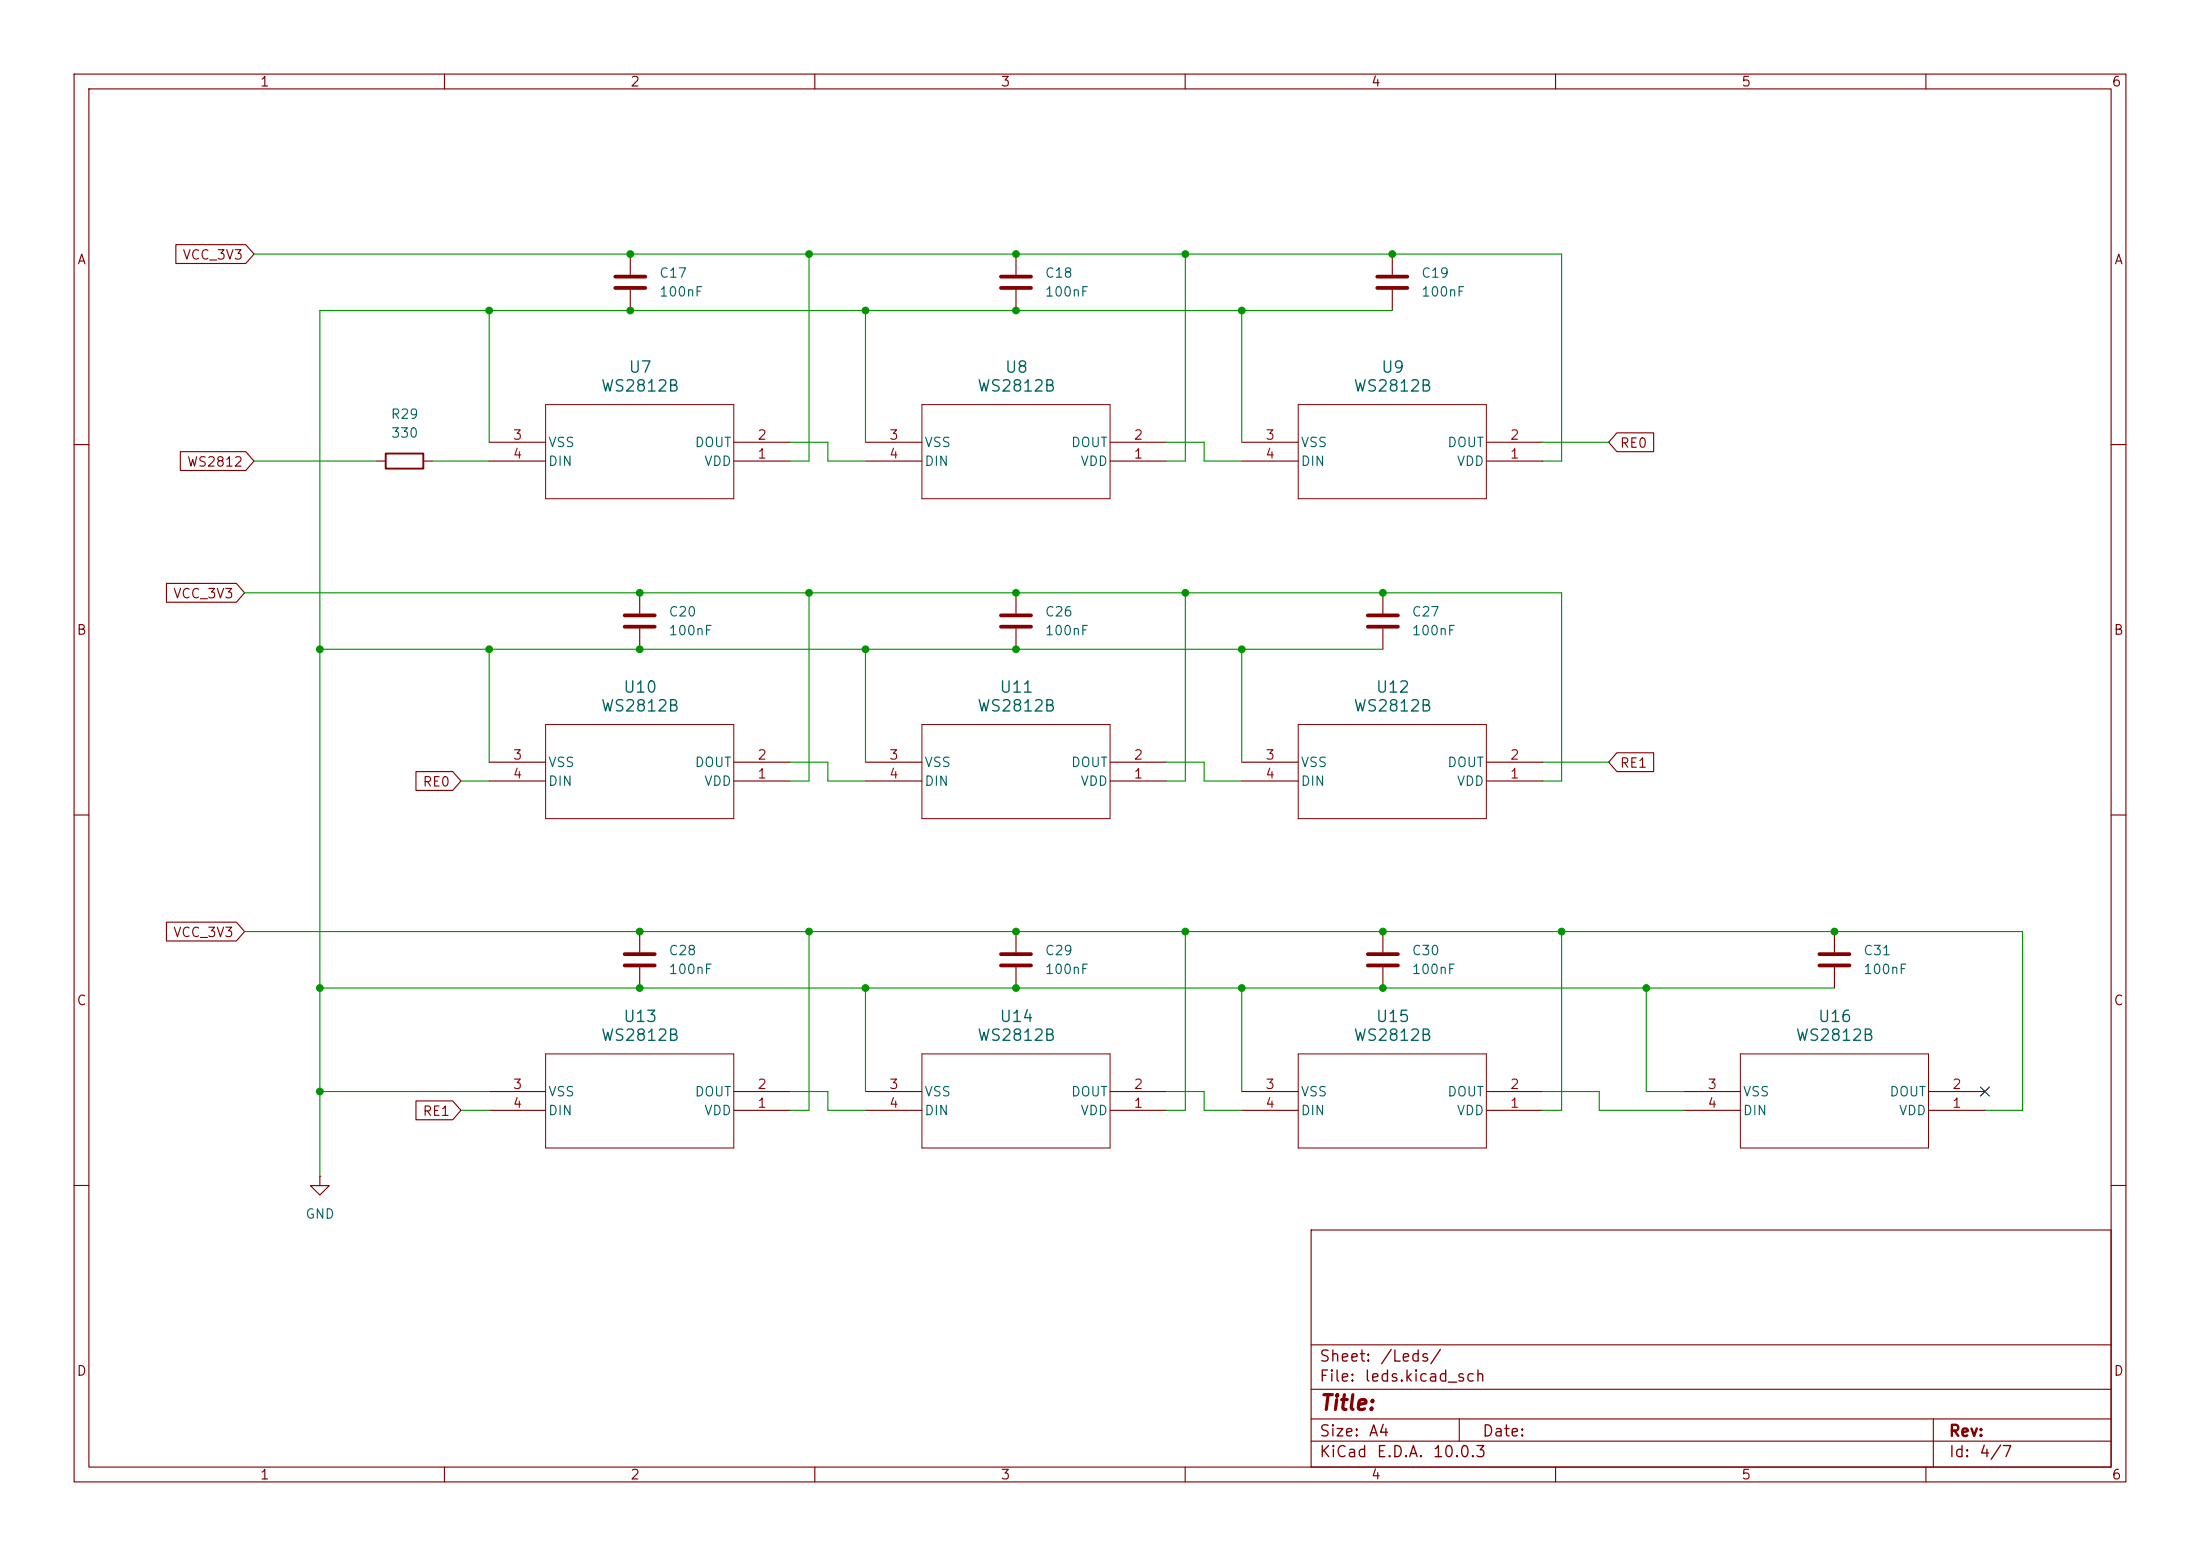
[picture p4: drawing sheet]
(kicad_sch
 (version 20260306)
 (generator "eeschema")
 (generator_version "10.0")
 (paper "A4")
 (lib_symbols
  (symbol "Device:C"
   (pin_numbers (hide yes))
   (pin_names
    (offset 0.254)) (exclude_from_sim no) (in_bom yes) (on_board yes)
   (in_pos_files yes)
   (duplicate_pin_numbers_are_jumpers no)
   (property "Reference" "C" (at 0.635 2.54 0) (show_name no) (do_not_autoplace no) (effects (font (size 1.27 1.27)) (justify left)))
   (property "Value" "C" (at 0.635 -2.54 0) (show_name no) (do_not_autoplace no) (effects (font (size 1.27 1.27)) (justify left)))
   (property "Footprint" "" (at 0.9652 -3.81 0) (show_name no) (do_not_autoplace no) (hide yes) (effects (font (size 1.27 1.27))))
   (property "Datasheet" "" (at 0 0 0) (show_name no) (do_not_autoplace no) (hide yes) (effects (font (size 1.27 1.27))))
   (property "Description" "Unpolarized capacitor" (at 0 0 0) (show_name no) (do_not_autoplace no) (hide yes) (effects (font (size 1.27 1.27))))
   (symbol "C_0_1"
    (polyline (pts (xy -2.032 0.762) (xy 2.032 0.762)) (stroke (width 0.508) (type default)) (fill (type none)))
    (polyline (pts (xy -2.032 -0.762) (xy 2.032 -0.762)) (stroke (width 0.508) (type default)) (fill (type none))))
   (symbol "C_1_1"
    (pin passive line (at 0 3.81 270) (length 2.794) (name "" (effects (font (size 1.27 1.27)))) (number "1" (effects (font (size 1.27 1.27)))))
    (pin passive line (at 0 -3.81 90) (length 2.794) (name "" (effects (font (size 1.27 1.27)))) (number "2" (effects (font (size 1.27 1.27))))))
   (embedded_fonts no))
  (symbol "Device:R"
   (pin_numbers (hide yes))
   (pin_names
    (offset 0)) (exclude_from_sim no) (in_bom yes) (on_board yes)
   (in_pos_files yes)
   (duplicate_pin_numbers_are_jumpers no)
   (property "Reference" "R" (at 2.032 0 90) (show_name no) (do_not_autoplace no) (effects (font (size 1.27 1.27))))
   (property "Value" "R" (at 0 0 90) (show_name no) (do_not_autoplace no) (effects (font (size 1.27 1.27))))
   (property "Footprint" "" (at -1.778 0 90) (show_name no) (do_not_autoplace no) (hide yes) (effects (font (size 1.27 1.27))))
   (property "Datasheet" "" (at 0 0 0) (show_name no) (do_not_autoplace no) (hide yes) (effects (font (size 1.27 1.27))))
   (property "Description" "Resistor" (at 0 0 0) (show_name no) (do_not_autoplace no) (hide yes) (effects (font (size 1.27 1.27))))
   (symbol "R_0_1"
    (rectangle (start -1.016 -2.54) (end 1.016 2.54) (stroke (width 0.254) (type default)) (fill (type none))))
   (symbol "R_1_1"
    (pin passive line (at 0 3.81 270) (length 1.27) (name "" (effects (font (size 1.27 1.27)))) (number "1" (effects (font (size 1.27 1.27)))))
    (pin passive line (at 0 -3.81 90) (length 1.27) (name "" (effects (font (size 1.27 1.27)))) (number "2" (effects (font (size 1.27 1.27))))))
   (embedded_fonts no))
  (symbol "WS2812_4Pin:WS2812B"
   (pin_names
    (offset 0.254)) (exclude_from_sim no) (in_bom yes) (on_board yes)
   (in_pos_files yes)
   (duplicate_pin_numbers_are_jumpers no)
   (property "Reference" "U" (at 20.32 10.16 0) (show_name no) (do_not_autoplace no) (effects (font (size 1.524 1.524))))
   (property "Value" "WS2812B" (at 20.32 7.62 0) (show_name no) (do_not_autoplace no) (effects (font (size 1.524 1.524))))
   (property "Footprint" "WS2812B_WDS" (at 0 0 0) (show_name no) (do_not_autoplace no) (hide yes) (effects (font (size 1.27 1.27)
    (italic yes))))
   (property "Datasheet" "WS2812B" (at 0 0 0) (show_name no) (do_not_autoplace no) (hide yes) (effects (font (size 1.27 1.27)
    (italic yes))))
   (property "Description" "" (at 0 0 0) (show_name no) (do_not_autoplace no) (hide yes) (effects (font (size 1.27 1.27))))
   (property "ki_locked" "" (at 0 0 0) (show_name no) (do_not_autoplace no) (effects (font (size 1.27 1.27))))
   (symbol "WS2812B_0_1"
    (polyline (pts (xy 7.62 5.08) (xy 7.62 -7.62)) (stroke (width 0.127) (type default)) (fill (type none)))
    (polyline (pts (xy 7.62 -7.62) (xy 33.02 -7.62)) (stroke (width 0.127) (type default)) (fill (type none)))
    (polyline (pts (xy 33.02 5.08) (xy 7.62 5.08)) (stroke (width 0.127) (type default)) (fill (type none)))
    (polyline (pts (xy 33.02 -7.62) (xy 33.02 5.08)) (stroke (width 0.127) (type default)) (fill (type none)))
    (pin power_in line (at 0 0 0) (length 7.62) (name "VDD" (effects (font (size 1.27 1.27)))) (number "1" (effects (font (size 1.27 1.27)))))
    (pin output line (at 0 -2.54 0) (length 7.62) (name "DOUT" (effects (font (size 1.27 1.27)))) (number "2" (effects (font (size 1.27 1.27)))))
    (pin power_out line (at 40.64 -2.54 180) (length 7.62) (name "VSS" (effects (font (size 1.27 1.27)))) (number "3" (effects (font (size 1.27 1.27)))))
    (pin input line (at 40.64 0 180) (length 7.62) (name "DIN" (effects (font (size 1.27 1.27)))) (number "4" (effects (font (size 1.27 1.27))))))
   (embedded_fonts no))
  (symbol "power:GND"
   (power global)
   (pin_numbers (hide yes))
   (pin_names
    (offset 0) (hide yes)) (exclude_from_sim no) (in_bom yes) (on_board yes)
   (in_pos_files yes)
   (duplicate_pin_numbers_are_jumpers no)
   (property "Reference" "#PWR" (at 0 -6.35 0) (show_name no) (do_not_autoplace no) (hide yes) (effects (font (size 1.27 1.27))))
   (property "Value" "GND" (at 0 -3.81 0) (show_name no) (do_not_autoplace no) (effects (font (size 1.27 1.27))))
   (property "Footprint" "" (at 0 0 0) (show_name no) (do_not_autoplace no) (hide yes) (effects (font (size 1.27 1.27))))
   (property "Datasheet" "" (at 0 0 0) (show_name no) (do_not_autoplace no) (hide yes) (effects (font (size 1.27 1.27))))
   (property "Description" "Power symbol creates a global label with name \"GND\" , ground" (at 0 0 0) (show_name no) (do_not_autoplace no) (hide yes) (effects (font (size 1.27 1.27))))
   (symbol "GND_0_1"
    (polyline (pts (xy 0 0) (xy 0 -1.27) (xy 1.27 -1.27) (xy 0 -2.54) (xy -1.27 -1.27) (xy 0 -1.27)) (stroke (width 0) (type default)) (fill (type none))))
   (symbol "GND_1_1"
    (pin power_in line (at 0 0 270) (length 0) (name "" (effects (font (size 1.27 1.27)))) (number "1" (effects (font (size 1.27 1.27))))))
   (embedded_fonts no)))
 (junction
  (at 66.04 41.91)
  (diameter 0)
  (color 0 0 0 0))
 (junction
  (at 167.64 133.35)
  (diameter 0)
  (color 0 0 0 0))
 (junction
  (at 86.36 87.63)
  (diameter 0)
  (color 0 0 0 0))
 (junction
  (at 66.04 87.63)
  (diameter 0)
  (color 0 0 0 0))
 (junction
  (at 86.36 80.01)
  (diameter 0)
  (color 0 0 0 0))
 (junction
  (at 187.96 34.29)
  (diameter 0)
  (color 0 0 0 0))
 (junction
  (at 160.02 80.01)
  (diameter 0)
  (color 0 0 0 0))
 (junction
  (at 137.16 41.91)
  (diameter 0)
  (color 0 0 0 0))
 (junction
  (at 167.64 87.63)
  (diameter 0)
  (color 0 0 0 0))
 (junction
  (at 137.16 34.29)
  (diameter 0)
  (color 0 0 0 0))
 (junction
  (at 247.65 125.73)
  (diameter 0)
  (color 0 0 0 0))
 (junction
  (at 210.82 125.73)
  (diameter 0)
  (color 0 0 0 0))
 (junction
  (at 186.69 133.35)
  (diameter 0)
  (color 0 0 0 0))
 (junction
  (at 137.16 87.63)
  (diameter 0)
  (color 0 0 0 0))
 (junction
  (at 43.18 87.63)
  (diameter 0)
  (color 0 0 0 0))
 (junction
  (at 137.16 125.73)
  (diameter 0)
  (color 0 0 0 0))
 (junction
  (at 43.18 147.32)
  (diameter 0)
  (color 0 0 0 0))
 (junction
  (at 86.36 125.73)
  (diameter 0)
  (color 0 0 0 0))
 (junction
  (at 160.02 125.73)
  (diameter 0)
  (color 0 0 0 0))
 (junction
  (at 222.25 133.35)
  (diameter 0)
  (color 0 0 0 0))
 (junction
  (at 116.84 41.91)
  (diameter 0)
  (color 0 0 0 0))
 (junction
  (at 85.09 34.29)
  (diameter 0)
  (color 0 0 0 0))
 (junction
  (at 137.16 133.35)
  (diameter 0)
  (color 0 0 0 0))
 (junction
  (at 186.69 80.01)
  (diameter 0)
  (color 0 0 0 0))
 (junction
  (at 186.69 125.73)
  (diameter 0)
  (color 0 0 0 0))
 (junction
  (at 160.02 34.29)
  (diameter 0)
  (color 0 0 0 0))
 (junction
  (at 116.84 87.63)
  (diameter 0)
  (color 0 0 0 0))
 (junction
  (at 85.09 41.91)
  (diameter 0)
  (color 0 0 0 0))
 (junction
  (at 109.22 80.01)
  (diameter 0)
  (color 0 0 0 0))
 (junction
  (at 109.22 34.29)
  (diameter 0)
  (color 0 0 0 0))
 (junction
  (at 109.22 125.73)
  (diameter 0)
  (color 0 0 0 0))
 (junction
  (at 86.36 133.35)
  (diameter 0)
  (color 0 0 0 0))
 (junction
  (at 116.84 133.35)
  (diameter 0)
  (color 0 0 0 0))
 (junction
  (at 167.64 41.91)
  (diameter 0)
  (color 0 0 0 0))
 (junction
  (at 43.18 133.35)
  (diameter 0)
  (color 0 0 0 0))
 (junction
  (at 137.16 80.01)
  (diameter 0)
  (color 0 0 0 0))
 (no_connect
  (at 267.97 147.32))
 (wire
  (pts (xy 58.42 62.23) (xy 66.04 62.23))
  (stroke (width 0) (type default)))
 (wire
  (pts (xy 187.96 34.29) (xy 210.82 34.29))
  (stroke (width 0) (type default)))
 (wire
  (pts (xy 86.36 87.63) (xy 116.84 87.63))
  (stroke (width 0) (type default)))
 (wire
  (pts (xy 167.64 87.63) (xy 167.64 102.87))
  (stroke (width 0) (type default)))
 (wire
  (pts (xy 43.18 147.32) (xy 66.04 147.32))
  (stroke (width 0) (type default)))
 (wire
  (pts (xy 160.02 149.86) (xy 157.48 149.86))
  (stroke (width 0) (type default)))
 (wire
  (pts (xy 43.18 133.35) (xy 86.36 133.35))
  (stroke (width 0) (type default)))
 (wire
  (pts (xy 111.76 149.86) (xy 116.84 149.86))
  (stroke (width 0) (type default)))
 (wire
  (pts (xy 215.9 149.86) (xy 227.33 149.86))
  (stroke (width 0) (type default)))
 (wire
  (pts (xy 162.56 62.23) (xy 167.64 62.23))
  (stroke (width 0) (type default)))
 (wire
  (pts (xy 33.02 125.73) (xy 86.36 125.73))
  (stroke (width 0) (type default)))
 (wire
  (pts (xy 34.29 34.29) (xy 85.09 34.29))
  (stroke (width 0) (type default)))
 (wire
  (pts (xy 116.84 87.63) (xy 116.84 102.87))
  (stroke (width 0) (type default)))
 (wire
  (pts (xy 210.82 34.29) (xy 210.82 62.23))
  (stroke (width 0) (type default)))
 (wire
  (pts (xy 116.84 133.35) (xy 137.16 133.35))
  (stroke (width 0) (type default)))
 (wire
  (pts (xy 43.18 87.63) (xy 66.04 87.63))
  (stroke (width 0) (type default)))
 (wire
  (pts (xy 66.04 87.63) (xy 86.36 87.63))
  (stroke (width 0) (type default)))
 (wire
  (pts (xy 43.18 41.91) (xy 66.04 41.91))
  (stroke (width 0) (type default)))
 (wire
  (pts (xy 210.82 125.73) (xy 247.65 125.73))
  (stroke (width 0) (type default)))
 (wire
  (pts (xy 267.97 149.86) (xy 273.05 149.86))
  (stroke (width 0) (type default)))
 (wire
  (pts (xy 111.76 59.69) (xy 111.76 62.23))
  (stroke (width 0) (type default)))
 (wire
  (pts (xy 62.23 105.41) (xy 66.04 105.41))
  (stroke (width 0) (type default)))
 (wire
  (pts (xy 111.76 105.41) (xy 116.84 105.41))
  (stroke (width 0) (type default)))
 (wire
  (pts (xy 62.23 149.86) (xy 66.04 149.86))
  (stroke (width 0) (type default)))
 (wire
  (pts (xy 137.16 87.63) (xy 167.64 87.63))
  (stroke (width 0) (type default)))
 (wire
  (pts (xy 162.56 105.41) (xy 167.64 105.41))
  (stroke (width 0) (type default)))
 (wire
  (pts (xy 137.16 41.91) (xy 167.64 41.91))
  (stroke (width 0) (type default)))
 (wire
  (pts (xy 86.36 125.73) (xy 109.22 125.73))
  (stroke (width 0) (type default)))
 (wire
  (pts (xy 162.56 149.86) (xy 167.64 149.86))
  (stroke (width 0) (type default)))
 (wire
  (pts (xy 210.82 125.73) (xy 210.82 149.86))
  (stroke (width 0) (type default)))
 (wire
  (pts (xy 43.18 158.75) (xy 43.18 147.32))
  (stroke (width 0) (type default)))
 (wire
  (pts (xy 111.76 147.32) (xy 111.76 149.86))
  (stroke (width 0) (type default)))
 (wire
  (pts (xy 33.02 80.01) (xy 86.36 80.01))
  (stroke (width 0) (type default)))
 (wire
  (pts (xy 111.76 62.23) (xy 116.84 62.23))
  (stroke (width 0) (type default)))
 (wire
  (pts (xy 208.28 102.87) (xy 217.17 102.87))
  (stroke (width 0) (type default)))
 (wire
  (pts (xy 208.28 147.32) (xy 215.9 147.32))
  (stroke (width 0) (type default)))
 (wire
  (pts (xy 109.22 149.86) (xy 109.22 125.73))
  (stroke (width 0) (type default)))
 (wire
  (pts (xy 43.18 87.63) (xy 43.18 133.35))
  (stroke (width 0) (type default)))
 (wire
  (pts (xy 167.64 41.91) (xy 187.96 41.91))
  (stroke (width 0) (type default)))
 (wire
  (pts (xy 160.02 105.41) (xy 157.48 105.41))
  (stroke (width 0) (type default)))
 (wire
  (pts (xy 162.56 59.69) (xy 162.56 62.23))
  (stroke (width 0) (type default)))
 (wire
  (pts (xy 160.02 34.29) (xy 187.96 34.29))
  (stroke (width 0) (type default)))
 (wire
  (pts (xy 137.16 80.01) (xy 160.02 80.01))
  (stroke (width 0) (type default)))
 (wire
  (pts (xy 208.28 149.86) (xy 210.82 149.86))
  (stroke (width 0) (type default)))
 (wire
  (pts (xy 106.68 102.87) (xy 111.76 102.87))
  (stroke (width 0) (type default)))
 (wire
  (pts (xy 157.48 147.32) (xy 162.56 147.32))
  (stroke (width 0) (type default)))
 (wire
  (pts (xy 222.25 133.35) (xy 247.65 133.35))
  (stroke (width 0) (type default)))
 (wire
  (pts (xy 66.04 41.91) (xy 85.09 41.91))
  (stroke (width 0) (type default)))
 (wire
  (pts (xy 208.28 62.23) (xy 210.82 62.23))
  (stroke (width 0) (type default)))
 (wire
  (pts (xy 109.22 80.01) (xy 109.22 105.41))
  (stroke (width 0) (type default)))
 (wire
  (pts (xy 109.22 34.29) (xy 137.16 34.29))
  (stroke (width 0) (type default)))
 (wire
  (pts (xy 43.18 147.32) (xy 43.18 133.35))
  (stroke (width 0) (type default)))
 (wire
  (pts (xy 160.02 149.86) (xy 160.02 125.73))
  (stroke (width 0) (type default)))
 (wire
  (pts (xy 210.82 80.01) (xy 186.69 80.01))
  (stroke (width 0) (type default)))
 (wire
  (pts (xy 208.28 105.41) (xy 210.82 105.41))
  (stroke (width 0) (type default)))
 (wire
  (pts (xy 222.25 133.35) (xy 186.69 133.35))
  (stroke (width 0) (type default)))
 (wire
  (pts (xy 109.22 80.01) (xy 137.16 80.01))
  (stroke (width 0) (type default)))
 (wire
  (pts (xy 160.02 125.73) (xy 186.69 125.73))
  (stroke (width 0) (type default)))
 (wire
  (pts (xy 208.28 59.69) (xy 217.17 59.69))
  (stroke (width 0) (type default)))
 (wire
  (pts (xy 34.29 62.23) (xy 50.8 62.23))
  (stroke (width 0) (type default)))
 (wire
  (pts (xy 157.48 62.23) (xy 160.02 62.23))
  (stroke (width 0) (type default)))
 (wire
  (pts (xy 227.33 147.32) (xy 222.25 147.32))
  (stroke (width 0) (type default)))
 (wire
  (pts (xy 210.82 105.41) (xy 210.82 80.01))
  (stroke (width 0) (type default)))
 (wire
  (pts (xy 109.22 34.29) (xy 109.22 62.23))
  (stroke (width 0) (type default)))
 (wire
  (pts (xy 106.68 149.86) (xy 109.22 149.86))
  (stroke (width 0) (type default)))
 (wire
  (pts (xy 137.16 133.35) (xy 167.64 133.35))
  (stroke (width 0) (type default)))
 (wire
  (pts (xy 137.16 34.29) (xy 160.02 34.29))
  (stroke (width 0) (type default)))
 (wire
  (pts (xy 116.84 133.35) (xy 116.84 147.32))
  (stroke (width 0) (type default)))
 (wire
  (pts (xy 43.18 87.63) (xy 43.18 41.91))
  (stroke (width 0) (type default)))
 (wire
  (pts (xy 160.02 80.01) (xy 186.69 80.01))
  (stroke (width 0) (type default)))
 (wire
  (pts (xy 86.36 133.35) (xy 116.84 133.35))
  (stroke (width 0) (type default)))
 (wire
  (pts (xy 222.25 147.32) (xy 222.25 133.35))
  (stroke (width 0) (type default)))
 (wire
  (pts (xy 157.48 102.87) (xy 162.56 102.87))
  (stroke (width 0) (type default)))
 (wire
  (pts (xy 116.84 87.63) (xy 137.16 87.63))
  (stroke (width 0) (type default)))
 (wire
  (pts (xy 167.64 133.35) (xy 167.64 147.32))
  (stroke (width 0) (type default)))
 (wire
  (pts (xy 162.56 147.32) (xy 162.56 149.86))
  (stroke (width 0) (type default)))
 (wire
  (pts (xy 109.22 105.41) (xy 106.68 105.41))
  (stroke (width 0) (type default)))
 (wire
  (pts (xy 85.09 41.91) (xy 116.84 41.91))
  (stroke (width 0) (type default)))
 (wire
  (pts (xy 137.16 125.73) (xy 160.02 125.73))
  (stroke (width 0) (type default)))
 (wire
  (pts (xy 109.22 125.73) (xy 137.16 125.73))
  (stroke (width 0) (type default)))
 (wire
  (pts (xy 167.64 133.35) (xy 186.69 133.35))
  (stroke (width 0) (type default)))
 (wire
  (pts (xy 210.82 125.73) (xy 186.69 125.73))
  (stroke (width 0) (type default)))
 (wire
  (pts (xy 111.76 102.87) (xy 111.76 105.41))
  (stroke (width 0) (type default)))
 (wire
  (pts (xy 167.64 87.63) (xy 186.69 87.63))
  (stroke (width 0) (type default)))
 (wire
  (pts (xy 109.22 62.23) (xy 106.68 62.23))
  (stroke (width 0) (type default)))
 (wire
  (pts (xy 157.48 59.69) (xy 162.56 59.69))
  (stroke (width 0) (type default)))
 (wire
  (pts (xy 106.68 59.69) (xy 111.76 59.69))
  (stroke (width 0) (type default)))
 (wire
  (pts (xy 215.9 147.32) (xy 215.9 149.86))
  (stroke (width 0) (type default)))
 (wire
  (pts (xy 273.05 149.86) (xy 273.05 125.73))
  (stroke (width 0) (type default)))
 (wire
  (pts (xy 160.02 34.29) (xy 160.02 62.23))
  (stroke (width 0) (type default)))
 (wire
  (pts (xy 85.09 34.29) (xy 109.22 34.29))
  (stroke (width 0) (type default)))
 (wire
  (pts (xy 106.68 147.32) (xy 111.76 147.32))
  (stroke (width 0) (type default)))
 (wire
  (pts (xy 162.56 102.87) (xy 162.56 105.41))
  (stroke (width 0) (type default)))
 (wire
  (pts (xy 116.84 41.91) (xy 137.16 41.91))
  (stroke (width 0) (type default)))
 (wire
  (pts (xy 66.04 87.63) (xy 66.04 102.87))
  (stroke (width 0) (type default)))
 (wire
  (pts (xy 247.65 125.73) (xy 273.05 125.73))
  (stroke (width 0) (type default)))
 (wire
  (pts (xy 160.02 80.01) (xy 160.02 105.41))
  (stroke (width 0) (type default)))
 (wire
  (pts (xy 167.64 41.91) (xy 167.64 59.69))
  (stroke (width 0) (type default)))
 (wire
  (pts (xy 116.84 41.91) (xy 116.84 59.69))
  (stroke (width 0) (type default)))
 (wire
  (pts (xy 86.36 80.01) (xy 109.22 80.01))
  (stroke (width 0) (type default)))
 (wire
  (pts (xy 66.04 41.91) (xy 66.04 59.69))
  (stroke (width 0) (type default)))
 (global_label "VCC_3V3"
  (shape input)
  (at 33.02 125.73 180)
  (fields_autoplaced yes)
  (effects (font (size 1.27 1.27)) (justify right))
  (property "Intersheetrefs" "${INTERSHEET_REFS}" (at 21.931 125.73 0) (hide yes) (show_name no) (do_not_autoplace no) (effects (font (size 1.27 1.27)) (justify right))))
 (global_label "VCC_3V3"
  (shape input)
  (at 34.29 34.29 180)
  (fields_autoplaced yes)
  (effects (font (size 1.27 1.27)) (justify right))
  (property "Intersheetrefs" "${INTERSHEET_REFS}" (at 23.201 34.29 0) (hide yes) (show_name no) (do_not_autoplace no) (effects (font (size 1.27 1.27)) (justify right))))
 (global_label "RE1"
  (shape input)
  (at 62.23 149.86 180)
  (fields_autoplaced yes)
  (effects (font (size 1.27 1.27)) (justify right))
  (property "Intersheetrefs" "${INTERSHEET_REFS}" (at 55.6163 149.86 0) (hide yes) (show_name no) (do_not_autoplace no) (effects (font (size 1.27 1.27)) (justify right))))
 (global_label "VCC_3V3"
  (shape input)
  (at 33.02 80.01 180)
  (fields_autoplaced yes)
  (effects (font (size 1.27 1.27)) (justify right))
  (property "Intersheetrefs" "${INTERSHEET_REFS}" (at 21.931 80.01 0) (hide yes) (show_name no) (do_not_autoplace no) (effects (font (size 1.27 1.27)) (justify right))))
 (global_label "RE0"
  (shape input)
  (at 217.17 59.69 0)
  (fields_autoplaced yes)
  (effects (font (size 1.27 1.27)) (justify left))
  (property "Intersheetrefs" "${INTERSHEET_REFS}" (at 223.7837 59.69 0) (hide yes) (show_name no) (do_not_autoplace no) (effects (font (size 1.27 1.27)) (justify left))))
 (global_label "RE1"
  (shape input)
  (at 217.17 102.87 0)
  (fields_autoplaced yes)
  (effects (font (size 1.27 1.27)) (justify left))
  (property "Intersheetrefs" "${INTERSHEET_REFS}" (at 223.7837 102.87 0) (hide yes) (show_name no) (do_not_autoplace no) (effects (font (size 1.27 1.27)) (justify left))))
 (global_label "RE0"
  (shape input)
  (at 62.23 105.41 180)
  (fields_autoplaced yes)
  (effects (font (size 1.27 1.27)) (justify right))
  (property "Intersheetrefs" "${INTERSHEET_REFS}" (at 55.6163 105.41 0) (hide yes) (show_name no) (do_not_autoplace no) (effects (font (size 1.27 1.27)) (justify right))))
 (global_label "WS2812"
  (shape input)
  (at 34.29 62.23 180)
  (fields_autoplaced yes)
  (effects (font (size 1.27 1.27)) (justify right))
  (property "Intersheetrefs" "${INTERSHEET_REFS}" (at 23.8059 62.23 0) (hide yes) (show_name no) (do_not_autoplace no) (effects (font (size 1.27 1.27)) (justify right))))
 (symbol
  (lib_id "Device:C")
  (at 137.16 83.82 0)
  (unit 1)
  (body_style 1)
  (exclude_from_sim no)
  (in_bom yes)
  (on_board yes)
  (in_pos_files yes)
  (dnp no)
  (fields_autoplaced yes)
  (property "Reference" "C26" (at 140.97 82.5499 0) (show_name no) (do_not_autoplace no) (effects (font (size 1.27 1.27)) (justify left)))
  (property "Value" "100nF" (at 140.97 85.0899 0) (show_name no) (do_not_autoplace no) (effects (font (size 1.27 1.27)) (justify left)))
  (property "Footprint" "Capacitor_SMD:C_0603_1608Metric" (at 138.1252 87.63 0) (hide yes) (show_name no) (do_not_autoplace no) (effects (font (size 1.27 1.27))))
  (property "Datasheet" "" (at 137.16 83.82 0) (hide yes) (show_name no) (do_not_autoplace no) (effects (font (size 1.27 1.27))))
  (property "Description" "Unpolarized capacitor" (at 137.16 83.82 0) (hide yes) (show_name no) (do_not_autoplace no) (effects (font (size 1.27 1.27))))
  (pin "2")
  (pin "1"))
 (symbol
  (lib_id "Device:C")
  (at 137.16 129.54 0)
  (unit 1)
  (body_style 1)
  (exclude_from_sim no)
  (in_bom yes)
  (on_board yes)
  (in_pos_files yes)
  (dnp no)
  (fields_autoplaced yes)
  (property "Reference" "C29" (at 140.97 128.2699 0) (show_name no) (do_not_autoplace no) (effects (font (size 1.27 1.27)) (justify left)))
  (property "Value" "100nF" (at 140.97 130.8099 0) (show_name no) (do_not_autoplace no) (effects (font (size 1.27 1.27)) (justify left)))
  (property "Footprint" "Capacitor_SMD:C_0603_1608Metric" (at 138.1252 133.35 0) (hide yes) (show_name no) (do_not_autoplace no) (effects (font (size 1.27 1.27))))
  (property "Datasheet" "" (at 137.16 129.54 0) (hide yes) (show_name no) (do_not_autoplace no) (effects (font (size 1.27 1.27))))
  (property "Description" "Unpolarized capacitor" (at 137.16 129.54 0) (hide yes) (show_name no) (do_not_autoplace no) (effects (font (size 1.27 1.27))))
  (pin "2")
  (pin "1"))
 (symbol
  (lib_id "power:GND")
  (at 43.18 158.75 0)
  (unit 1)
  (body_style 1)
  (exclude_from_sim no)
  (in_bom yes)
  (on_board yes)
  (in_pos_files yes)
  (dnp no)
  (fields_autoplaced yes)
  (property "Reference" "#PWR05" (at 43.18 165.1 0) (hide yes) (show_name no) (do_not_autoplace no) (effects (font (size 1.27 1.27))))
  (property "Value" "GND" (at 43.18 163.83 0) (show_name no) (do_not_autoplace no) (effects (font (size 1.27 1.27))))
  (property "Footprint" "" (at 43.18 158.75 0) (hide yes) (show_name no) (do_not_autoplace no) (effects (font (size 1.27 1.27))))
  (property "Datasheet" "" (at 43.18 158.75 0) (hide yes) (show_name no) (do_not_autoplace no) (effects (font (size 1.27 1.27))))
  (property "Description" "Power symbol creates a global label with name \"GND\" , ground" (at 43.18 158.75 0) (hide yes) (show_name no) (do_not_autoplace no) (effects (font (size 1.27 1.27))))
  (pin "1"))
 (symbol
  (lib_id "Device:C")
  (at 186.69 129.54 0)
  (unit 1)
  (body_style 1)
  (exclude_from_sim no)
  (in_bom yes)
  (on_board yes)
  (in_pos_files yes)
  (dnp no)
  (fields_autoplaced yes)
  (property "Reference" "C30" (at 190.5 128.2699 0) (show_name no) (do_not_autoplace no) (effects (font (size 1.27 1.27)) (justify left)))
  (property "Value" "100nF" (at 190.5 130.8099 0) (show_name no) (do_not_autoplace no) (effects (font (size 1.27 1.27)) (justify left)))
  (property "Footprint" "Capacitor_SMD:C_0603_1608Metric" (at 187.6552 133.35 0) (hide yes) (show_name no) (do_not_autoplace no) (effects (font (size 1.27 1.27))))
  (property "Datasheet" "" (at 186.69 129.54 0) (hide yes) (show_name no) (do_not_autoplace no) (effects (font (size 1.27 1.27))))
  (property "Description" "Unpolarized capacitor" (at 186.69 129.54 0) (hide yes) (show_name no) (do_not_autoplace no) (effects (font (size 1.27 1.27))))
  (pin "2")
  (pin "1"))
 (symbol
  (lib_id "Device:C")
  (at 86.36 83.82 0)
  (unit 1)
  (body_style 1)
  (exclude_from_sim no)
  (in_bom yes)
  (on_board yes)
  (in_pos_files yes)
  (dnp no)
  (fields_autoplaced yes)
  (property "Reference" "C20" (at 90.17 82.5499 0) (show_name no) (do_not_autoplace no) (effects (font (size 1.27 1.27)) (justify left)))
  (property "Value" "100nF" (at 90.17 85.0899 0) (show_name no) (do_not_autoplace no) (effects (font (size 1.27 1.27)) (justify left)))
  (property "Footprint" "Capacitor_SMD:C_0603_1608Metric" (at 87.3252 87.63 0) (hide yes) (show_name no) (do_not_autoplace no) (effects (font (size 1.27 1.27))))
  (property "Datasheet" "" (at 86.36 83.82 0) (hide yes) (show_name no) (do_not_autoplace no) (effects (font (size 1.27 1.27))))
  (property "Description" "Unpolarized capacitor" (at 86.36 83.82 0) (hide yes) (show_name no) (do_not_autoplace no) (effects (font (size 1.27 1.27))))
  (pin "2")
  (pin "1"))
 (symbol
  (lib_id "WS2812_4Pin:WS2812B")
  (at 157.48 62.23 180)
  (unit 1)
  (body_style 1)
  (exclude_from_sim no)
  (in_bom yes)
  (on_board yes)
  (in_pos_files yes)
  (dnp no)
  (fields_autoplaced yes)
  (property "Reference" "U8" (at 137.16 49.53 0) (show_name no) (do_not_autoplace no) (effects (font (size 1.524 1.524))))
  (property "Value" "WS2812B" (at 137.16 52.07 0) (show_name no) (do_not_autoplace no) (effects (font (size 1.524 1.524))))
  (property "Footprint" "LED_SMD:WS2812B_WDS" (at 157.48 62.23 0) (hide yes) (show_name no) (do_not_autoplace no) (effects (font (size 1.27 1.27)
    (italic yes))))
  (property "Datasheet" "WS2812B" (at 157.48 62.23 0) (hide yes) (show_name no) (do_not_autoplace no) (effects (font (size 1.27 1.27)
    (italic yes))))
  (property "Description" "" (at 157.48 62.23 0) (hide yes) (show_name no) (do_not_autoplace no) (effects (font (size 1.27 1.27))))
  (pin "4")
  (pin "1")
  (pin "2")
  (pin "3"))
 (symbol
  (lib_id "WS2812_4Pin:WS2812B")
  (at 106.68 62.23 180)
  (unit 1)
  (body_style 1)
  (exclude_from_sim no)
  (in_bom yes)
  (on_board yes)
  (in_pos_files yes)
  (dnp no)
  (fields_autoplaced yes)
  (property "Reference" "U7" (at 86.36 49.53 0) (show_name no) (do_not_autoplace no) (effects (font (size 1.524 1.524))))
  (property "Value" "WS2812B" (at 86.36 52.07 0) (show_name no) (do_not_autoplace no) (effects (font (size 1.524 1.524))))
  (property "Footprint" "LED_SMD:WS2812B_WDS" (at 106.68 62.23 0) (hide yes) (show_name no) (do_not_autoplace no) (effects (font (size 1.27 1.27)
    (italic yes))))
  (property "Datasheet" "WS2812B" (at 106.68 62.23 0) (hide yes) (show_name no) (do_not_autoplace no) (effects (font (size 1.27 1.27)
    (italic yes))))
  (property "Description" "" (at 106.68 62.23 0) (hide yes) (show_name no) (do_not_autoplace no) (effects (font (size 1.27 1.27))))
  (pin "4")
  (pin "1")
  (pin "2")
  (pin "3"))
 (symbol
  (lib_id "WS2812_4Pin:WS2812B")
  (at 106.68 149.86 180)
  (unit 1)
  (body_style 1)
  (exclude_from_sim no)
  (in_bom yes)
  (on_board yes)
  (in_pos_files yes)
  (dnp no)
  (fields_autoplaced yes)
  (property "Reference" "U13" (at 86.36 137.16 0) (show_name no) (do_not_autoplace no) (effects (font (size 1.524 1.524))))
  (property "Value" "WS2812B" (at 86.36 139.7 0) (show_name no) (do_not_autoplace no) (effects (font (size 1.524 1.524))))
  (property "Footprint" "LED_SMD:WS2812B_WDS" (at 106.68 149.86 0) (hide yes) (show_name no) (do_not_autoplace no) (effects (font (size 1.27 1.27)
    (italic yes))))
  (property "Datasheet" "WS2812B" (at 106.68 149.86 0) (hide yes) (show_name no) (do_not_autoplace no) (effects (font (size 1.27 1.27)
    (italic yes))))
  (property "Description" "" (at 106.68 149.86 0) (hide yes) (show_name no) (do_not_autoplace no) (effects (font (size 1.27 1.27))))
  (pin "4")
  (pin "1")
  (pin "2")
  (pin "3"))
 (symbol
  (lib_id "Device:C")
  (at 85.09 38.1 0)
  (unit 1)
  (body_style 1)
  (exclude_from_sim no)
  (in_bom yes)
  (on_board yes)
  (in_pos_files yes)
  (dnp no)
  (fields_autoplaced yes)
  (property "Reference" "C17" (at 88.9 36.8299 0) (show_name no) (do_not_autoplace no) (effects (font (size 1.27 1.27)) (justify left)))
  (property "Value" "100nF" (at 88.9 39.3699 0) (show_name no) (do_not_autoplace no) (effects (font (size 1.27 1.27)) (justify left)))
  (property "Footprint" "Capacitor_SMD:C_0603_1608Metric" (at 86.0552 41.91 0) (hide yes) (show_name no) (do_not_autoplace no) (effects (font (size 1.27 1.27))))
  (property "Datasheet" "" (at 85.09 38.1 0) (hide yes) (show_name no) (do_not_autoplace no) (effects (font (size 1.27 1.27))))
  (property "Description" "Unpolarized capacitor" (at 85.09 38.1 0) (hide yes) (show_name no) (do_not_autoplace no) (effects (font (size 1.27 1.27))))
  (pin "2")
  (pin "1"))
 (symbol
  (lib_id "Device:C")
  (at 86.36 129.54 0)
  (unit 1)
  (body_style 1)
  (exclude_from_sim no)
  (in_bom yes)
  (on_board yes)
  (in_pos_files yes)
  (dnp no)
  (fields_autoplaced yes)
  (property "Reference" "C28" (at 90.17 128.2699 0) (show_name no) (do_not_autoplace no) (effects (font (size 1.27 1.27)) (justify left)))
  (property "Value" "100nF" (at 90.17 130.8099 0) (show_name no) (do_not_autoplace no) (effects (font (size 1.27 1.27)) (justify left)))
  (property "Footprint" "Capacitor_SMD:C_0603_1608Metric" (at 87.3252 133.35 0) (hide yes) (show_name no) (do_not_autoplace no) (effects (font (size 1.27 1.27))))
  (property "Datasheet" "" (at 86.36 129.54 0) (hide yes) (show_name no) (do_not_autoplace no) (effects (font (size 1.27 1.27))))
  (property "Description" "Unpolarized capacitor" (at 86.36 129.54 0) (hide yes) (show_name no) (do_not_autoplace no) (effects (font (size 1.27 1.27))))
  (pin "2")
  (pin "1"))
 (symbol
  (lib_id "WS2812_4Pin:WS2812B")
  (at 208.28 105.41 180)
  (unit 1)
  (body_style 1)
  (exclude_from_sim no)
  (in_bom yes)
  (on_board yes)
  (in_pos_files yes)
  (dnp no)
  (fields_autoplaced yes)
  (property "Reference" "U12" (at 187.96 92.71 0) (show_name no) (do_not_autoplace no) (effects (font (size 1.524 1.524))))
  (property "Value" "WS2812B" (at 187.96 95.25 0) (show_name no) (do_not_autoplace no) (effects (font (size 1.524 1.524))))
  (property "Footprint" "LED_SMD:WS2812B_WDS" (at 208.28 105.41 0) (hide yes) (show_name no) (do_not_autoplace no) (effects (font (size 1.27 1.27)
    (italic yes))))
  (property "Datasheet" "WS2812B" (at 208.28 105.41 0) (hide yes) (show_name no) (do_not_autoplace no) (effects (font (size 1.27 1.27)
    (italic yes))))
  (property "Description" "" (at 208.28 105.41 0) (hide yes) (show_name no) (do_not_autoplace no) (effects (font (size 1.27 1.27))))
  (pin "4")
  (pin "1")
  (pin "2")
  (pin "3"))
 (symbol
  (lib_id "Device:C")
  (at 186.69 83.82 0)
  (unit 1)
  (body_style 1)
  (exclude_from_sim no)
  (in_bom yes)
  (on_board yes)
  (in_pos_files yes)
  (dnp no)
  (fields_autoplaced yes)
  (property "Reference" "C27" (at 190.5 82.5499 0) (show_name no) (do_not_autoplace no) (effects (font (size 1.27 1.27)) (justify left)))
  (property "Value" "100nF" (at 190.5 85.0899 0) (show_name no) (do_not_autoplace no) (effects (font (size 1.27 1.27)) (justify left)))
  (property "Footprint" "Capacitor_SMD:C_0603_1608Metric" (at 187.6552 87.63 0) (hide yes) (show_name no) (do_not_autoplace no) (effects (font (size 1.27 1.27))))
  (property "Datasheet" "" (at 186.69 83.82 0) (hide yes) (show_name no) (do_not_autoplace no) (effects (font (size 1.27 1.27))))
  (property "Description" "Unpolarized capacitor" (at 186.69 83.82 0) (hide yes) (show_name no) (do_not_autoplace no) (effects (font (size 1.27 1.27))))
  (pin "2")
  (pin "1"))
 (symbol
  (lib_id "WS2812_4Pin:WS2812B")
  (at 208.28 149.86 180)
  (unit 1)
  (body_style 1)
  (exclude_from_sim no)
  (in_bom yes)
  (on_board yes)
  (in_pos_files yes)
  (dnp no)
  (fields_autoplaced yes)
  (property "Reference" "U15" (at 187.96 137.16 0) (show_name no) (do_not_autoplace no) (effects (font (size 1.524 1.524))))
  (property "Value" "WS2812B" (at 187.96 139.7 0) (show_name no) (do_not_autoplace no) (effects (font (size 1.524 1.524))))
  (property "Footprint" "LED_SMD:WS2812B_WDS" (at 208.28 149.86 0) (hide yes) (show_name no) (do_not_autoplace no) (effects (font (size 1.27 1.27)
    (italic yes))))
  (property "Datasheet" "WS2812B" (at 208.28 149.86 0) (hide yes) (show_name no) (do_not_autoplace no) (effects (font (size 1.27 1.27)
    (italic yes))))
  (property "Description" "" (at 208.28 149.86 0) (hide yes) (show_name no) (do_not_autoplace no) (effects (font (size 1.27 1.27))))
  (pin "4")
  (pin "1")
  (pin "2")
  (pin "3"))
 (symbol
  (lib_id "Device:R")
  (at 54.61 62.23 90)
  (unit 1)
  (body_style 1)
  (exclude_from_sim no)
  (in_bom yes)
  (on_board yes)
  (in_pos_files yes)
  (dnp no)
  (fields_autoplaced yes)
  (property "Reference" "R29" (at 54.61 55.88 90) (show_name no) (do_not_autoplace no) (effects (font (size 1.27 1.27))))
  (property "Value" "330" (at 54.61 58.42 90) (show_name no) (do_not_autoplace no) (effects (font (size 1.27 1.27))))
  (property "Footprint" "Resistor_SMD:R_0603_1608Metric" (at 54.61 64.008 90) (hide yes) (show_name no) (do_not_autoplace no) (effects (font (size 1.27 1.27))))
  (property "Datasheet" "" (at 54.61 62.23 0) (hide yes) (show_name no) (do_not_autoplace no) (effects (font (size 1.27 1.27))))
  (property "Description" "Resistor" (at 54.61 62.23 0) (hide yes) (show_name no) (do_not_autoplace no) (effects (font (size 1.27 1.27))))
  (pin "2")
  (pin "1"))
 (symbol
  (lib_id "Device:C")
  (at 137.16 38.1 0)
  (unit 1)
  (body_style 1)
  (exclude_from_sim no)
  (in_bom yes)
  (on_board yes)
  (in_pos_files yes)
  (dnp no)
  (fields_autoplaced yes)
  (property "Reference" "C18" (at 140.97 36.8299 0) (show_name no) (do_not_autoplace no) (effects (font (size 1.27 1.27)) (justify left)))
  (property "Value" "100nF" (at 140.97 39.3699 0) (show_name no) (do_not_autoplace no) (effects (font (size 1.27 1.27)) (justify left)))
  (property "Footprint" "Capacitor_SMD:C_0603_1608Metric" (at 138.1252 41.91 0) (hide yes) (show_name no) (do_not_autoplace no) (effects (font (size 1.27 1.27))))
  (property "Datasheet" "" (at 137.16 38.1 0) (hide yes) (show_name no) (do_not_autoplace no) (effects (font (size 1.27 1.27))))
  (property "Description" "Unpolarized capacitor" (at 137.16 38.1 0) (hide yes) (show_name no) (do_not_autoplace no) (effects (font (size 1.27 1.27))))
  (pin "2")
  (pin "1"))
 (symbol
  (lib_id "Device:C")
  (at 247.65 129.54 0)
  (unit 1)
  (body_style 1)
  (exclude_from_sim no)
  (in_bom yes)
  (on_board yes)
  (in_pos_files yes)
  (dnp no)
  (fields_autoplaced yes)
  (property "Reference" "C31" (at 251.46 128.2699 0) (show_name no) (do_not_autoplace no) (effects (font (size 1.27 1.27)) (justify left)))
  (property "Value" "100nF" (at 251.46 130.8099 0) (show_name no) (do_not_autoplace no) (effects (font (size 1.27 1.27)) (justify left)))
  (property "Footprint" "Capacitor_SMD:C_0603_1608Metric" (at 248.6152 133.35 0) (hide yes) (show_name no) (do_not_autoplace no) (effects (font (size 1.27 1.27))))
  (property "Datasheet" "" (at 247.65 129.54 0) (hide yes) (show_name no) (do_not_autoplace no) (effects (font (size 1.27 1.27))))
  (property "Description" "Unpolarized capacitor" (at 247.65 129.54 0) (hide yes) (show_name no) (do_not_autoplace no) (effects (font (size 1.27 1.27))))
  (pin "2")
  (pin "1"))
 (symbol
  (lib_id "WS2812_4Pin:WS2812B")
  (at 157.48 105.41 180)
  (unit 1)
  (body_style 1)
  (exclude_from_sim no)
  (in_bom yes)
  (on_board yes)
  (in_pos_files yes)
  (dnp no)
  (fields_autoplaced yes)
  (property "Reference" "U11" (at 137.16 92.71 0) (show_name no) (do_not_autoplace no) (effects (font (size 1.524 1.524))))
  (property "Value" "WS2812B" (at 137.16 95.25 0) (show_name no) (do_not_autoplace no) (effects (font (size 1.524 1.524))))
  (property "Footprint" "LED_SMD:WS2812B_WDS" (at 157.48 105.41 0) (hide yes) (show_name no) (do_not_autoplace no) (effects (font (size 1.27 1.27)
    (italic yes))))
  (property "Datasheet" "WS2812B" (at 157.48 105.41 0) (hide yes) (show_name no) (do_not_autoplace no) (effects (font (size 1.27 1.27)
    (italic yes))))
  (property "Description" "" (at 157.48 105.41 0) (hide yes) (show_name no) (do_not_autoplace no) (effects (font (size 1.27 1.27))))
  (pin "4")
  (pin "1")
  (pin "2")
  (pin "3"))
 (symbol
  (lib_id "WS2812_4Pin:WS2812B")
  (at 267.97 149.86 180)
  (unit 1)
  (body_style 1)
  (exclude_from_sim no)
  (in_bom yes)
  (on_board yes)
  (in_pos_files yes)
  (dnp no)
  (fields_autoplaced yes)
  (property "Reference" "U16" (at 247.65 137.16 0) (show_name no) (do_not_autoplace no) (effects (font (size 1.524 1.524))))
  (property "Value" "WS2812B" (at 247.65 139.7 0) (show_name no) (do_not_autoplace no) (effects (font (size 1.524 1.524))))
  (property "Footprint" "LED_SMD:WS2812B_WDS" (at 267.97 149.86 0) (hide yes) (show_name no) (do_not_autoplace no) (effects (font (size 1.27 1.27)
    (italic yes))))
  (property "Datasheet" "WS2812B" (at 267.97 149.86 0) (hide yes) (show_name no) (do_not_autoplace no) (effects (font (size 1.27 1.27)
    (italic yes))))
  (property "Description" "" (at 267.97 149.86 0) (hide yes) (show_name no) (do_not_autoplace no) (effects (font (size 1.27 1.27))))
  (pin "4")
  (pin "1")
  (pin "2")
  (pin "3"))
 (symbol
  (lib_id "WS2812_4Pin:WS2812B")
  (at 208.28 62.23 180)
  (unit 1)
  (body_style 1)
  (exclude_from_sim no)
  (in_bom yes)
  (on_board yes)
  (in_pos_files yes)
  (dnp no)
  (fields_autoplaced yes)
  (property "Reference" "U9" (at 187.96 49.53 0) (show_name no) (do_not_autoplace no) (effects (font (size 1.524 1.524))))
  (property "Value" "WS2812B" (at 187.96 52.07 0) (show_name no) (do_not_autoplace no) (effects (font (size 1.524 1.524))))
  (property "Footprint" "LED_SMD:WS2812B_WDS" (at 208.28 62.23 0) (hide yes) (show_name no) (do_not_autoplace no) (effects (font (size 1.27 1.27)
    (italic yes))))
  (property "Datasheet" "WS2812B" (at 208.28 62.23 0) (hide yes) (show_name no) (do_not_autoplace no) (effects (font (size 1.27 1.27)
    (italic yes))))
  (property "Description" "" (at 208.28 62.23 0) (hide yes) (show_name no) (do_not_autoplace no) (effects (font (size 1.27 1.27))))
  (pin "4")
  (pin "1")
  (pin "2")
  (pin "3"))
 (symbol
  (lib_id "Device:C")
  (at 187.96 38.1 0)
  (unit 1)
  (body_style 1)
  (exclude_from_sim no)
  (in_bom yes)
  (on_board yes)
  (in_pos_files yes)
  (dnp no)
  (fields_autoplaced yes)
  (property "Reference" "C19" (at 191.77 36.8299 0) (show_name no) (do_not_autoplace no) (effects (font (size 1.27 1.27)) (justify left)))
  (property "Value" "100nF" (at 191.77 39.3699 0) (show_name no) (do_not_autoplace no) (effects (font (size 1.27 1.27)) (justify left)))
  (property "Footprint" "Capacitor_SMD:C_0603_1608Metric" (at 188.9252 41.91 0) (hide yes) (show_name no) (do_not_autoplace no) (effects (font (size 1.27 1.27))))
  (property "Datasheet" "" (at 187.96 38.1 0) (hide yes) (show_name no) (do_not_autoplace no) (effects (font (size 1.27 1.27))))
  (property "Description" "Unpolarized capacitor" (at 187.96 38.1 0) (hide yes) (show_name no) (do_not_autoplace no) (effects (font (size 1.27 1.27))))
  (pin "2")
  (pin "1"))
 (symbol
  (lib_id "WS2812_4Pin:WS2812B")
  (at 157.48 149.86 180)
  (unit 1)
  (body_style 1)
  (exclude_from_sim no)
  (in_bom yes)
  (on_board yes)
  (in_pos_files yes)
  (dnp no)
  (fields_autoplaced yes)
  (property "Reference" "U14" (at 137.16 137.16 0) (show_name no) (do_not_autoplace no) (effects (font (size 1.524 1.524))))
  (property "Value" "WS2812B" (at 137.16 139.7 0) (show_name no) (do_not_autoplace no) (effects (font (size 1.524 1.524))))
  (property "Footprint" "LED_SMD:WS2812B_WDS" (at 157.48 149.86 0) (hide yes) (show_name no) (do_not_autoplace no) (effects (font (size 1.27 1.27)
    (italic yes))))
  (property "Datasheet" "WS2812B" (at 157.48 149.86 0) (hide yes) (show_name no) (do_not_autoplace no) (effects (font (size 1.27 1.27)
    (italic yes))))
  (property "Description" "" (at 157.48 149.86 0) (hide yes) (show_name no) (do_not_autoplace no) (effects (font (size 1.27 1.27))))
  (pin "4")
  (pin "1")
  (pin "2")
  (pin "3"))
 (symbol
  (lib_id "WS2812_4Pin:WS2812B")
  (at 106.68 105.41 180)
  (unit 1)
  (body_style 1)
  (exclude_from_sim no)
  (in_bom yes)
  (on_board yes)
  (in_pos_files yes)
  (dnp no)
  (fields_autoplaced yes)
  (property "Reference" "U10" (at 86.36 92.71 0) (show_name no) (do_not_autoplace no) (effects (font (size 1.524 1.524))))
  (property "Value" "WS2812B" (at 86.36 95.25 0) (show_name no) (do_not_autoplace no) (effects (font (size 1.524 1.524))))
  (property "Footprint" "LED_SMD:WS2812B_WDS" (at 106.68 105.41 0) (hide yes) (show_name no) (do_not_autoplace no) (effects (font (size 1.27 1.27)
    (italic yes))))
  (property "Datasheet" "WS2812B" (at 106.68 105.41 0) (hide yes) (show_name no) (do_not_autoplace no) (effects (font (size 1.27 1.27)
    (italic yes))))
  (property "Description" "" (at 106.68 105.41 0) (hide yes) (show_name no) (do_not_autoplace no) (effects (font (size 1.27 1.27))))
  (pin "4")
  (pin "1")
  (pin "2")
  (pin "3")))
